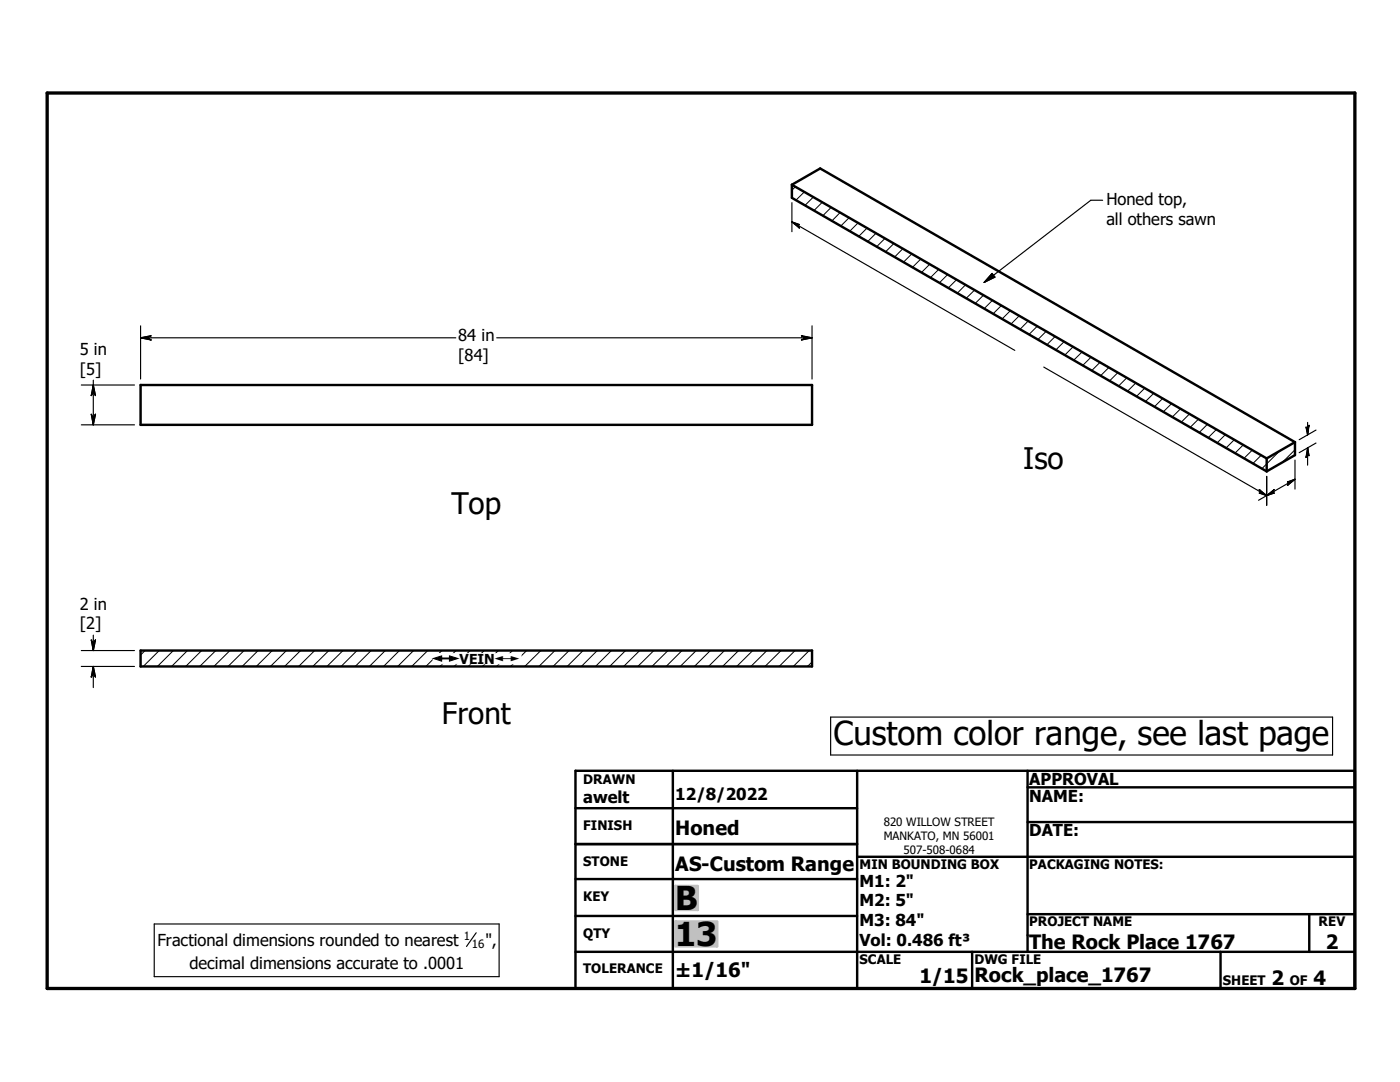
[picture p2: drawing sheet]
<svg xmlns="http://www.w3.org/2000/svg" width="279mm" height="216mm" viewBox="0 0 279 216" stroke-linecap="round" stroke-linejoin="round" font-family="sans-serif">
<g fill="none" stroke="#000" stroke-width=".48">
<path d="M158 36.9v2.6l94.8 54.6M158 36.9l94.8 54.6M158 36.9l5.7-3.3 94.7 54.6M28.1 76.8h134v8h-134zM252.8 91.5v2.6M258.4 88.2v2.6l-5.6 3.3M258.4 88.2l-5.6 3.3M28.1 129.8h134v3.2h-134zM114.8 153.8h155.6v43.4h-155.6zM134.3 153.8v43.4M171.1 153.8v43.4M205.1 157.1h65.3"/>
<path d="M205.1 153.8v36.1M114.8 175.4h56.3M114.8 161.3h56.3M114.8 168.4h56.3M171.1 171h99.3M205.1 164h65.3M114.8 182.8h56.3M114.8 189.9h155.6M194 189.9v7.3M205.1 182.4h65.3M243.6 189.9v7.3M261.3 182.4v7.5"/>
</g>
<g fill="none" stroke="#000" stroke-width=".2">
<path d="M158.7 37.3l-.7 .7M160.5 38.3l-1.6 1.6M162.3 39.3l-1.6 1.7M164.1 40.4l-1.7 1.6M165.9 41.4l-1.7 1.6M167.7 42.4l-1.7 1.7M169.5 43.4l-1.7 1.7M171.2 44.5l-1.6 1.6M173 45.5l-1.6 1.7M174.8 46.5l-1.6 1.7M176.6 47.6l-1.6 1.6M178.4 48.6l-1.7 1.6"/>
<path d="M180.2 49.6l-1.7 1.7M182 50.6l-1.7 1.7M183.8 51.7l-1.7 1.6M185.5 52.7l-1.6 1.7M187.3 53.7l-1.6 1.7M189.1 54.8l-1.6 1.6M190.9 55.8l-1.6 1.7M192.7 56.8l-1.6 1.7M194.5 57.9l-1.7 1.6M196.3 58.9l-1.7 1.6M198.1 59.9l-1.7 1.7M199.9 61l-1.7 1.6"/>
<path d="M201.6 62l-1.6 1.6M203.4 63l-1.6 1.7M205.2 64.1l-1.6 1.6M207 65.1l-1.6 1.6M208.8 66.1l-1.7 1.7M210.6 67.2l-1.7 1.6M212.4 68.2l-1.7 1.6M214.2 69.2l-1.7 1.7M215.9 70.2l-1.6 1.7M217.7 71.3l-1.6 1.6M219.5 72.3l-1.6 1.7M221.3 73.3l-1.7 1.7"/>
<path d="M223.1 74.4l-1.7 1.6M224.9 75.4l-1.7 1.6M226.7 76.4l-1.7 1.7M228.4 77.5l-1.6 1.6M230.3 78.5l-1.7 1.6M232 79.5l-1.6 1.7M233.8 80.5l-1.6 1.7M235.6 81.6l-1.7 1.6M237.4 82.6l-1.7 1.6M239.2 83.6l-1.7 1.7M241 84.7l-1.7 1.6M242.8 85.7l-1.7 1.6"/>
<path d="M244.6 86.7l-1.7 1.7M246.3 87.7l-1.6 1.7M248.1 88.8l-1.6 1.6M249.9 89.8l-1.6 1.6M251.7 90.8l-1.7 1.7M255.4 90l-3.6 3.5M258.4 89.7l-2.5 2.6M28.9 129.8l-.8 .9M31.8 129.8l-3.2 3.2M34.6 129.8l-3.2 3.2M37.4 129.8l-3.2 3.2M40.2 129.8l-3.1 3.2"/>
<path d="M43.1 129.8l-3.2 3.2M45.9 129.8l-3.2 3.2M48.7 129.8l-3.2 3.2M51.5 129.8l-3.2 3.2M54.3 129.8l-3.1 3.2M57.2 129.8l-3.2 3.2M60 129.8l-3.2 3.2M62.8 129.8l-3.2 3.2M65.6 129.8l-3.2 3.2M68.5 129.8l-3.3 3.2M71.2 129.8l-3.1 3.2M74.1 129.8l-3.2 3.2"/>
<path d="M76.9 129.8l-3.2 3.2M79.7 129.8l-3.2 3.2M82.5 129.8l-3.1 3.2M85.4 129.8l-3.2 3.2M88.2 129.8l-3.2 3.2M91 129.8l-3.2 3.2M93.8 129.8l-3.2 3.2M96.6 129.8l-3.1 3.2M99.5 129.8l-3.2 3.2M102.3 129.8l-3.2 3.2M105.1 129.8l-3.2 3.2M107.9 129.8l-3.2 3.2"/>
<path d="M110.8 129.8l-3.3 3.2M113.6 129.8l-3.2 3.2M116.4 129.8l-3.2 3.2M119.2 129.8l-3.2 3.2M122 129.8l-3.2 3.2M124.8 129.8l-3.1 3.2M127.7 129.8l-3.2 3.2M130.5 129.8l-3.2 3.2M133.3 129.8l-3.2 3.2M136.1 129.8l-3.2 3.2M138.9 129.8l-3.1 3.2M141.8 129.8l-3.2 3.2"/>
<path d="M144.6 129.8l-3.2 3.2M147.4 129.8l-3.2 3.2M150.2 129.8l-3.2 3.2M153.1 129.8l-3.3 3.2M155.9 129.8l-3.2 3.2M158.7 129.8l-3.2 3.2M161.5 129.8l-3.2 3.2M162.1 132.1l-1 .9"/>
</g>
<path d="M9.4 18.6h261v178.6h-261z" fill="none" stroke="#000" stroke-width=".66"/>
<g fill="#c0c0c0" stroke="#c0c0c0" stroke-width=".48">
<path d="M134.8 183.9h8.3v4.9z"/>
<path d="M134.8 183.9l8.3 4.9h-8.3z"/>
<path d="M134.8 176.8h4.5v4.8z"/>
<path d="M134.8 176.8l4.5 4.8h-4.5z"/>
</g>
<g fill="#fff" stroke="#fff" stroke-width=".23">
<path d="M86.5 130.4h17.5v2.1z"/>
<path d="M86.5 130.4l17.5 2.1h-17.5z"/>
</g>
<g fill="none" stroke="#000" stroke-width=".23">
<path d="M220.1 40h-2.4l-21.3 16.4M158 44.3l44.5 25.6M158 44.3l1.5 .5h-.5M158 44.3l1.5 1.2-.5-.7M158 40.4v5.8M159 44.8h.1M198 54.6l.6 .7-2.2 1.1zM16.2 76.8h10.6M18.6 78.2h.1M18.6 75.9v8.9M18.6 76.8l.5 2.1-.5-.7-.4 .7zM28.1 67.4h62.9"/>
<path d="M28.1 67.4l2-.4-.7 .4M28.1 67.4l2 .4-.7-.4M28.1 65v10.6M29.4 67.4h.1M99.1 67.4h63M160.7 67.4h.1M160.7 67.4l-.8 .4 2.2-.4M160.7 67.4l-.8-.4 2.2 .4M162.1 65v10.6M208.3 73.2l44.5 25.7M16.2 84.8h10.6M18.6 83.4h.1"/>
<path d="M18.6 83.4l-.4-.7 .4 2.1M18.6 83.4l.5-.7-.5 2.1M251.8 98.3h.1M251.8 98.3l-.5 .1 1.5 .5M251.8 98.3l-.5-.6 1.5 1.2M252.8 95.1v5.7M253.8 98.3h.1M253.8 98.3l.5-.6-1.5 1.2M253.8 98.3l.5 .1-1.5 .5M257.5 96.2h.1M258.4 95.6l-7.2 4.2M258.4 95.6l-1.5 1.3 .6-.7"/>
<path d="M258.4 95.6l-1.5 .6h.6M258.4 91.8v5.8M261 85.7h.1M261 90.5h.1M261 84.3v2.5M261 89.4v3.4M261 85.7l-.3-.5 .3 1.6M261 85.7l.2-.8-.2 1.9M261 89.4l.2 1.5-.2-.4M261 89.4l-.3 1.9 .3-.8M262.6 85.8l-3.3 1.9M262.6 88.4l-3.3 1.9"/>
<path d="M16.2 133h10.6M16.2 129.8h10.6M18.6 128.4h.1M18.6 134.4h.1M18.6 126.7v3.1M18.6 133v4.2M18.6 128.4l-.4-.7 .4 2.1M18.6 128.4l.5-.7-.5 2.1M18.6 133l.5 2.1-.5-.7M18.6 133l-.4 2.1 .4-.7M165.8 143.1h100.1v7.6h-100.1zM30.8 184.4h68.8v10.5h-68.8z"/>
<path d="M95 186.1l-1.9 2.8"/>
</g>
<g fill="#000" stroke="#000" stroke-width=".23">
<path d="M158 44.3l1.5 .5h-.5zM158 44.3l1 .5 .5 .7zM159 44.8l.5 .7zM198 54.6l.6 .7-2.2 1.1zM18.6 76.8l.5 2.1-.5-.7zM18.6 76.8v1.4l-.4 .7zM18.6 78.2l-.4 .7zM28.1 67.4l2-.4-.7 .4zM28.1 67.4h1.3l.7 .4zM29.4 67.4l.7 .4zM159.9 67.8l.8-.4h1.4zM159.9 67l2.2 .4h-1.4z"/>
<path d="M159.9 67l.8 .4zM18.2 82.7l.4 .7v1.4zM19.1 82.7l-.5 2.1v-1.4zM19.1 82.7l-.5 .7zM251.3 98.4l.5-.1 1 .6zM251.3 97.7l1.5 1.2-1-.6zM251.3 97.7l.5 .6zM252.8 98.9l1.5-1.2-.5 .6zM252.8 98.9l1-.6 .5 .1zM253.8 98.3l.5 .1zM257.5 96.2l.9-.6-1.5 1.3zM256.9 96.2l1.5-.6-.9 .6z"/>
<path d="M256.9 96.2h.6zM260.7 85.2l.3 .5v1.1zM261.2 84.9l-.2 1.9v-1.1zM261.2 84.9l-.2 .8zM261 89.4l.2 1.5-.2-.4zM261 89.4v1.1l-.3 .8zM261 90.5l-.3 .8zM18.2 127.7l.4 .7v1.4zM19.1 127.7l-.5 2.1v-1.4zM19.1 127.7l-.5 .7zM18.6 133l.5 2.1-.5-.7zM18.6 133v1.4l-.4 .7z"/>
<path d="M18.6 134.4l-.4 .7z"/>
</g>
<g font-size="6.6">
<text x="166.4" y="148.7">Custom color range, see last page</text>
<text x="134.7" y="181.6">B</text>
<text x="134.7" y="188.7">13</text>
</g>
<g font-size="5.9">
<text x="204.2" y="93.6">Iso</text>
<text x="90.1" y="102.7">Top</text>
<text x="88.2" y="144.5">Front</text>
</g>
<g font-size="3.9">
<text x="134.7" y="166.6">Honed</text>
<text x="134.7" y="173.7">AS-Custom Range</text>
<text x="205.4" y="189.4">The Rock Place 1767</text>
<text x="264.6" y="189.3">2</text>
<text x="134.7" y="194.9">±1/16&quot;</text>
<text x="183.5" y="196.1">1/15</text>
<text x="194.5" y="196">Rock_place_1767</text>
<text x="253.8" y="196.6">2</text>
<text x="262.1" y="196.6">4</text>
</g>
<g font-size="3.3">
<text x="220.8" y="40.9">Honed top,</text>
<text x="220.8" y="44.8">all others sawn</text>
<text x="15.9" y="70.8">5 in</text>
<text x="91.4" y="68.1">84 in</text>
<text x="15.9" y="74.8">[5]</text>
<text x="91.4" y="72.1">[84]</text>
<text x="15.9" y="121.7">2 in</text>
<text x="15.9" y="125.6">[2]</text>
<text x="116.4" y="160.2">awelt</text>
<text x="134.7" y="159.7">12/8/2022</text>
<text x="205.4" y="156.7">APPROVAL</text>
<text x="205.4" y="159.9">NAME:</text>
<text x="205.4" y="166.9">DATE:</text>
<text x="171.5" y="176.9">M1: 2&quot;</text>
<text x="171.5" y="180.8">M2: 5&quot;</text>
<text x="171.5" y="184.8">M3: 84&quot;</text>
<text x="31.4" y="188.7">Fractional dimensions rounded to nearest</text>
<text x="96.9" y="188.7">&quot;,</text>
<text x="171.5" y="188.7">Vol: 0.486 ft³</text>
<text x="37.8" y="193.4">decimal dimensions accurate to .0001</text>
</g>
<text font-size="2.7" x="91.7" y="132.5">VEIN</text>
<g font-size="2.6">
<text x="116.4" y="156.4">DRAWN</text>
<text x="116.4" y="165.6">FINISH</text>
<text x="116.4" y="172.8">STONE</text>
<text x="171.5" y="173.4">MIN BOUNDING BOX</text>
<text x="205.4" y="173.4">PACKAGING NOTES:</text>
<text x="116.4" y="179.9">KEY</text>
<text x="205.4" y="184.8">PROJECT NAME</text>
<text x="263.1" y="184.8">REV</text>
<text x="116.4" y="187.1">QTY</text>
<text x="116.4" y="194.2">TOLERANCE</text>
<text x="171.5" y="192.4">SCALE</text>
<text x="194.5" y="192.4">DWG FILE</text>
<text x="244.1" y="196.6">SHEET</text>
<text x="257.4" y="196.6">OF</text>
</g>
<g font-size="2.3">
<text x="176.4" y="164.8">820 WILLOW STREET</text>
<text x="176.4" y="167.6">MANKATO, MN 56001</text>
<text x="180.3" y="170.3">507-508-0684</text>
<text x="92.5" y="187.5">1</text>
<text x="94.2" y="189.2">16</text>
</g>
<g font-size="2.2">
<text x="86.5" y="132.5">#</text>
<text x="98.8" y="132.5">#</text>
</g>
</svg>
